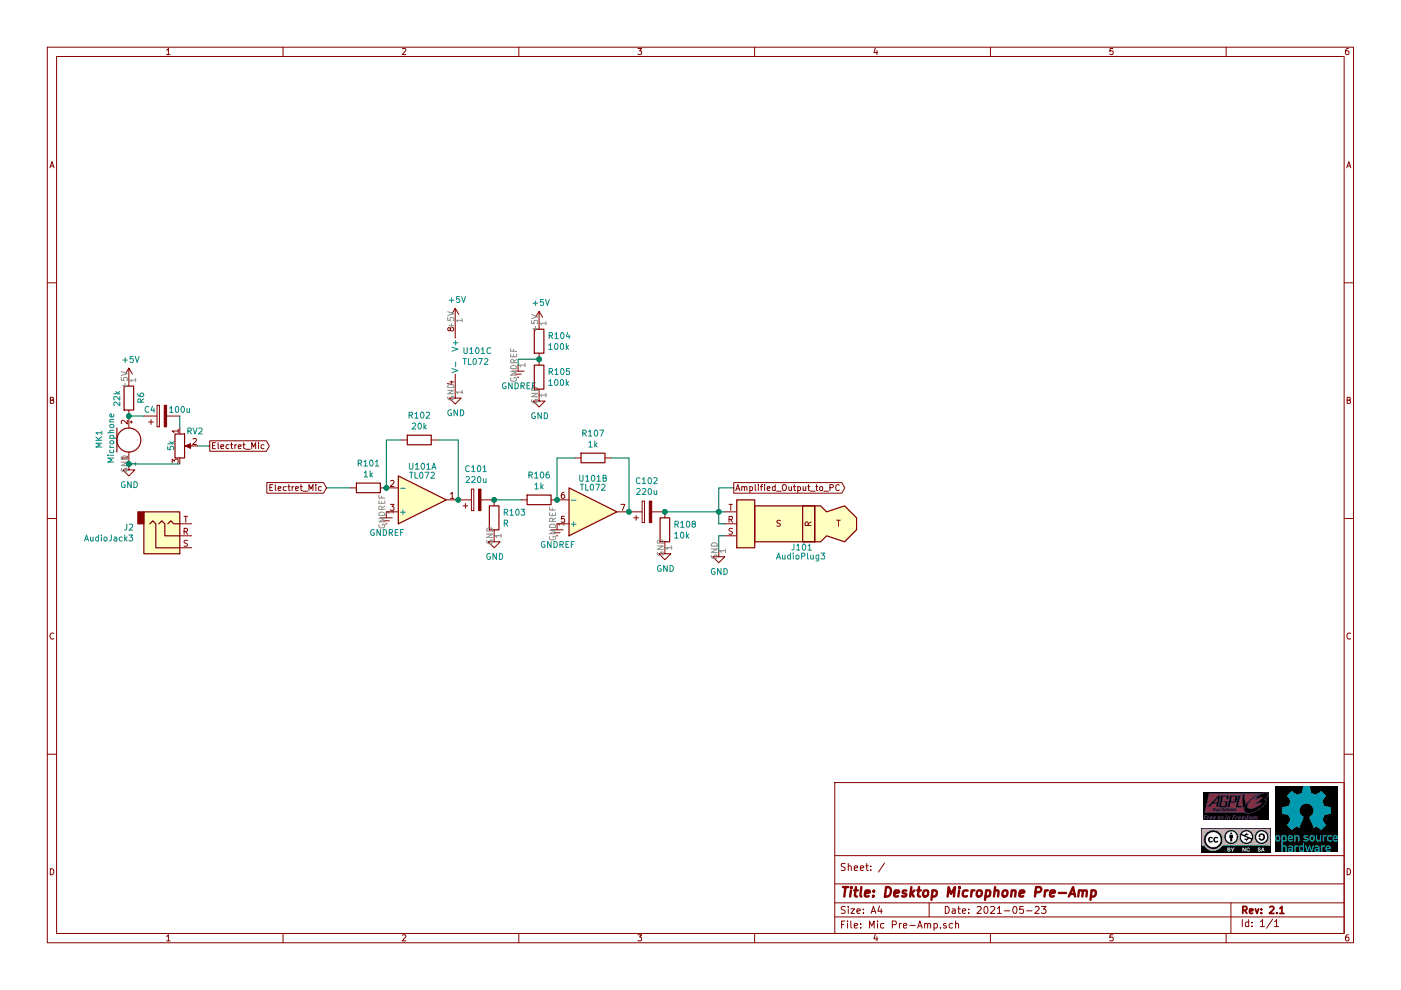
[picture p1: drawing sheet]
EESchema Schematic File Version 4
EELAYER 30 0
EELAYER END
$Descr A4 11693 8268
encoding utf-8
Sheet 1 1
Title "Desktop Microphone Pre-Amp"
Date "2021-05-23"
Rev "2.1"
Comp ""
Comment1 ""
Comment2 ""
Comment3 ""
Comment4 ""
$EndDescr
$Comp
L Connector:AudioJack3 J2
U 1 1
P 1400 4475
F 0 "J2" H 1121 4408 50  0000 R CNN
F 1 "AudioJack3" H 1121 4499 50  0000 R CNN
F 2 "" H 1400 4475 50  0001 C CNN
F 3 "~" H 1400 4475 50  0001 C CNN
	1    1400 4475
	1    0    0    1   
$EndComp
Wire Wire Line
	1650 3725 1750 3725
Text GLabel 1750 3725 2    50   Output ~ 0
Electret_Mic
Connection ~ 1075 3875
$Comp
L power:GND #PWR08
U 1 1
P 1075 3875
F 0 "#PWR08" H 1075 3625 50  0001 C CNN
F 1 "GND" H 1080 3702 50  0000 C CNN
F 2 "" H 1075 3875 50  0001 C CNN
F 3 "" H 1075 3875 50  0001 C CNN
	1    1075 3875
	1    0    0    -1  
$EndComp
$Comp
L power:+5V #PWR07
U 1 1
P 1075 3175
F 0 "#PWR07" H 1075 3025 50  0001 C CNN
F 1 "+5V" H 1090 3348 50  0000 C CNN
F 2 "" H 1075 3175 50  0001 C CNN
F 3 "" H 1075 3175 50  0001 C CNN
	1    1075 3175
	1    0    0    -1  
$EndComp
Connection ~ 1075 3475
Wire Wire Line
	1075 3475 1200 3475
Wire Wire Line
	1500 3575 1500 3475
Wire Wire Line
	1500 3875 1075 3875
$Comp
L Device:R_POT RV2
U 1 1
P 1500 3725
F 0 "RV2" H 1700 3850 50  0000 R CNN
F 1 "5k" V 1425 3775 50  0000 R CNN
F 2 "" H 1500 3725 50  0001 C CNN
F 3 "~" H 1500 3725 50  0001 C CNN
	1    1500 3725
	1    0    0    -1  
$EndComp
$Comp
L Device:Microphone MK1
U 1 1
P 1075 3675
F 0 "MK1" V 825 3600 50  0000 L CNN
F 1 "Microphone" V 925 3475 50  0000 L CNN
F 2 "" V 1075 3775 50  0001 C CNN
F 3 "~" V 1075 3775 50  0001 C CNN
	1    1075 3675
	1    0    0    -1  
$EndComp
$Comp
L Device:R R6
U 1 1
P 1075 3325
F 0 "R6" V 1175 3275 50  0000 L CNN
F 1 "22k" V 975 3250 50  0000 L CNN
F 2 "" V 1005 3325 50  0001 C CNN
F 3 "~" H 1075 3325 50  0001 C CNN
	1    1075 3325
	1    0    0    -1  
$EndComp
$Comp
L Device:CP C4
U 1 1
P 1350 3475
F 0 "C4" V 1400 3575 50  0000 C CNN
F 1 "100u" V 1400 3325 50  0000 C CNN
F 2 "" H 1388 3325 50  0001 C CNN
F 3 "~" H 1350 3475 50  0001 C CNN
	1    1350 3475
	0    -1   -1   0   
$EndComp
$Comp
L power:+5V #PWR0106
U 1 1
P 4500 2700
AR Path="/60B736B3" Ref="#PWR0106"  Part="1" 
AR Path="/60B215B5/60B736B3" Ref="#PWR?"  Part="1" 
F 0 "#PWR0106" H 4500 2550 50  0001 C CNN
F 1 "+5V" H 4515 2873 50  0000 C CNN
F 2 "" H 4500 2700 50  0001 C CNN
F 3 "" H 4500 2700 50  0001 C CNN
	1    4500 2700
	1    0    0    -1  
$EndComp
$Comp
L power:+5V #PWR0102
U 1 1
P 3800 2675
AR Path="/60B736B9" Ref="#PWR0102"  Part="1" 
AR Path="/60B215B5/60B736B9" Ref="#PWR?"  Part="1" 
F 0 "#PWR0102" H 3800 2525 50  0001 C CNN
F 1 "+5V" H 3815 2848 50  0000 C CNN
F 2 "" H 3800 2675 50  0001 C CNN
F 3 "" H 3800 2675 50  0001 C CNN
	1    3800 2675
	1    0    0    -1  
$EndComp
Wire Wire Line
	2925 4075 2725 4075
$Comp
L power:GND #PWR0110
U 1 1
P 6000 4600
AR Path="/60B736C0" Ref="#PWR0110"  Part="1" 
AR Path="/60B215B5/60B736C0" Ref="#PWR?"  Part="1" 
F 0 "#PWR0110" H 6000 4350 50  0001 C CNN
F 1 "GND" H 6005 4427 50  0000 C CNN
F 2 "" H 6000 4600 50  0001 C CNN
F 3 "" H 6000 4600 50  0001 C CNN
	1    6000 4600
	1    0    0    -1  
$EndComp
Wire Wire Line
	5550 4275 6000 4275
Wire Wire Line
	6000 4075 6125 4075
Wire Wire Line
	6000 4275 6000 4075
Wire Wire Line
	6000 4475 6050 4475
Wire Wire Line
	6000 4600 6000 4475
Wire Wire Line
	6000 4275 6050 4275
Connection ~ 6000 4275
Wire Wire Line
	6000 4375 6000 4275
Wire Wire Line
	6050 4375 6000 4375
$Comp
L Connector:AudioPlug3 J101
U 1 1
P 6650 4375
AR Path="/60B736CF" Ref="J101"  Part="1" 
AR Path="/60B215B5/60B736CF" Ref="J?"  Part="1" 
F 0 "J101" H 6700 4575 50  0000 R CNN
F 1 "AudioPlug3" H 6825 4650 50  0000 R CNN
F 2 "" H 6750 4325 50  0001 C CNN
F 3 "~" H 6750 4325 50  0001 C CNN
	1    6650 4375
	-1   0    0    1   
$EndComp
Text GLabel 6125 4075 2    50   Output ~ 0
Amplified_Output_to_PC
Text GLabel 2725 4075 0    50   Input ~ 0
Electret_Mic
$Comp
L power:GNDREF #PWR0108
U 1 1
P 4650 4375
AR Path="/60B736D7" Ref="#PWR0108"  Part="1" 
AR Path="/60B215B5/60B736D7" Ref="#PWR?"  Part="1" 
F 0 "#PWR0108" H 4650 4125 50  0001 C CNN
F 1 "GNDREF" H 4655 4202 50  0000 C CNN
F 2 "" H 4650 4375 50  0001 C CNN
F 3 "" H 4650 4375 50  0001 C CNN
	1    4650 4375
	1    0    0    -1  
$EndComp
$Comp
L power:GNDREF #PWR0101
U 1 1
P 3225 4275
AR Path="/60B736DD" Ref="#PWR0101"  Part="1" 
AR Path="/60B215B5/60B736DD" Ref="#PWR?"  Part="1" 
F 0 "#PWR0101" H 3225 4025 50  0001 C CNN
F 1 "GNDREF" H 3230 4102 50  0000 C CNN
F 2 "" H 3225 4275 50  0001 C CNN
F 3 "" H 3225 4275 50  0001 C CNN
	1    3225 4275
	1    0    0    -1  
$EndComp
$Comp
L Amplifier_Operational:TL072 U101
U 3 1
P 3900 2975
AR Path="/60B736E3" Ref="U101"  Part="3" 
AR Path="/60B215B5/60B736E3" Ref="U?"  Part="3" 
F 0 "U101" H 3858 3021 50  0000 L CNN
F 1 "TL072" H 3858 2930 50  0000 L CNN
F 2 "Package_DIP:DIP-8_W7.62mm" H 3900 2975 50  0001 C CNN
F 3 "http://www.ti.com/lit/ds/symlink/tl071.pdf" H 3900 2975 50  0001 C CNN
	3    3900 2975
	1    0    0    -1  
$EndComp
$Comp
L Device:R R101
U 1 1
P 3075 4075
AR Path="/60B736E9" Ref="R101"  Part="1" 
AR Path="/60B215B5/60B736E9" Ref="R?"  Part="1" 
F 0 "R101" V 2868 4075 50  0000 C CNN
F 1 "1k" V 2959 4075 50  0000 C CNN
F 2 "Resistor_THT:R_Axial_DIN0207_L6.3mm_D2.5mm_P7.62mm_Horizontal" V 3005 4075 50  0001 C CNN
F 3 "~" H 3075 4075 50  0001 C CNN
	1    3075 4075
	0    1    1    0   
$EndComp
$Comp
L power:GND #PWR0103
U 1 1
P 3800 3275
AR Path="/60B736EF" Ref="#PWR0103"  Part="1" 
AR Path="/60B215B5/60B736EF" Ref="#PWR?"  Part="1" 
F 0 "#PWR0103" H 3800 3025 50  0001 C CNN
F 1 "GND" H 3805 3102 50  0000 C CNN
F 2 "" H 3800 3275 50  0001 C CNN
F 3 "" H 3800 3275 50  0001 C CNN
	1    3800 3275
	1    0    0    -1  
$EndComp
Connection ~ 3225 4075
$Comp
L power:GND #PWR0107
U 1 1
P 4500 3300
AR Path="/60B736F6" Ref="#PWR0107"  Part="1" 
AR Path="/60B215B5/60B736F6" Ref="#PWR?"  Part="1" 
F 0 "#PWR0107" H 4500 3050 50  0001 C CNN
F 1 "GND" H 4505 3127 50  0000 C CNN
F 2 "" H 4500 3300 50  0001 C CNN
F 3 "" H 4500 3300 50  0001 C CNN
	1    4500 3300
	1    0    0    -1  
$EndComp
Connection ~ 4500 3000
Wire Wire Line
	4325 3000 4500 3000
Wire Wire Line
	4325 3050 4325 3000
$Comp
L power:GNDREF #PWR0105
U 1 1
P 4325 3050
AR Path="/60B736FF" Ref="#PWR0105"  Part="1" 
AR Path="/60B215B5/60B736FF" Ref="#PWR?"  Part="1" 
F 0 "#PWR0105" H 4325 2800 50  0001 C CNN
F 1 "GNDREF" H 4330 2877 50  0000 C CNN
F 2 "" H 4325 3050 50  0001 C CNN
F 3 "" H 4325 3050 50  0001 C CNN
	1    4325 3050
	1    0    0    -1  
$EndComp
Wire Wire Line
	4350 4175 4125 4175
$Comp
L Amplifier_Operational:TL072 U101
U 2 1
P 4950 4275
AR Path="/60B73706" Ref="U101"  Part="2" 
AR Path="/60B215B5/60B73706" Ref="U?"  Part="2" 
F 0 "U101" H 4950 4000 50  0000 C CNN
F 1 "TL072" H 4950 4075 50  0000 C CNN
F 2 "Package_DIP:DIP-8_W7.62mm" H 4950 4275 50  0001 C CNN
F 3 "http://www.ti.com/lit/ds/symlink/tl071.pdf" H 4950 4275 50  0001 C CNN
	2    4950 4275
	1    0    0    1   
$EndComp
$Comp
L Device:R R108
U 1 1
P 5550 4425
AR Path="/60B7370C" Ref="R108"  Part="1" 
AR Path="/60B215B5/60B7370C" Ref="R?"  Part="1" 
F 0 "R108" H 5620 4471 50  0000 L CNN
F 1 "10k" H 5620 4380 50  0000 L CNN
F 2 "Resistor_THT:R_Axial_DIN0207_L6.3mm_D2.5mm_P7.62mm_Horizontal" V 5480 4425 50  0001 C CNN
F 3 "~" H 5550 4425 50  0001 C CNN
	1    5550 4425
	1    0    0    -1  
$EndComp
$Comp
L Device:R R106
U 1 1
P 4500 4175
AR Path="/60B73712" Ref="R106"  Part="1" 
AR Path="/60B215B5/60B73712" Ref="R?"  Part="1" 
F 0 "R106" V 4293 4175 50  0000 C CNN
F 1 "1k" V 4384 4175 50  0000 C CNN
F 2 "Resistor_THT:R_Axial_DIN0207_L6.3mm_D2.5mm_P7.62mm_Horizontal" V 4430 4175 50  0001 C CNN
F 3 "~" H 4500 4175 50  0001 C CNN
	1    4500 4175
	0    1    1    0   
$EndComp
Wire Wire Line
	5250 3825 5250 4275
Connection ~ 4650 4175
Wire Wire Line
	5100 3825 5250 3825
Wire Wire Line
	4650 3825 4650 4175
Wire Wire Line
	4800 3825 4650 3825
Wire Wire Line
	3825 3675 3825 4175
Wire Wire Line
	3650 3675 3825 3675
Wire Wire Line
	3225 3675 3225 4075
Wire Wire Line
	3350 3675 3225 3675
$Comp
L Device:R R107
U 1 1
P 4950 3825
AR Path="/60B73721" Ref="R107"  Part="1" 
AR Path="/60B215B5/60B73721" Ref="R?"  Part="1" 
F 0 "R107" V 4743 3825 50  0000 C CNN
F 1 "1k" V 4834 3825 50  0000 C CNN
F 2 "Resistor_THT:R_Axial_DIN0207_L6.3mm_D2.5mm_P7.62mm_Horizontal" V 4880 3825 50  0001 C CNN
F 3 "~" H 4950 3825 50  0001 C CNN
	1    4950 3825
	0    1    1    0   
$EndComp
$Comp
L Device:R R102
U 1 1
P 3500 3675
AR Path="/60B73727" Ref="R102"  Part="1" 
AR Path="/60B215B5/60B73727" Ref="R?"  Part="1" 
F 0 "R102" V 3293 3675 50  0000 C CNN
F 1 "20k" V 3384 3675 50  0000 C CNN
F 2 "Resistor_THT:R_Axial_DIN0207_L6.3mm_D2.5mm_P7.62mm_Horizontal" V 3430 3675 50  0001 C CNN
F 3 "~" H 3500 3675 50  0001 C CNN
	1    3500 3675
	0    1    1    0   
$EndComp
$Comp
L Device:R R103
U 1 1
P 4125 4325
AR Path="/60B7372D" Ref="R103"  Part="1" 
AR Path="/60B215B5/60B7372D" Ref="R?"  Part="1" 
F 0 "R103" H 4195 4371 50  0000 L CNN
F 1 "R" H 4195 4280 50  0000 L CNN
F 2 "Resistor_THT:R_Axial_DIN0207_L6.3mm_D2.5mm_P7.62mm_Horizontal" V 4055 4325 50  0001 C CNN
F 3 "~" H 4125 4325 50  0001 C CNN
	1    4125 4325
	1    0    0    -1  
$EndComp
$Comp
L Device:R R105
U 1 1
P 4500 3150
AR Path="/60B73733" Ref="R105"  Part="1" 
AR Path="/60B215B5/60B73733" Ref="R?"  Part="1" 
F 0 "R105" H 4570 3196 50  0000 L CNN
F 1 "100k" H 4570 3105 50  0000 L CNN
F 2 "Resistor_THT:R_Axial_DIN0207_L6.3mm_D2.5mm_P7.62mm_Horizontal" V 4430 3150 50  0001 C CNN
F 3 "~" H 4500 3150 50  0001 C CNN
	1    4500 3150
	1    0    0    -1  
$EndComp
$Comp
L Device:R R104
U 1 1
P 4500 2850
AR Path="/60B73739" Ref="R104"  Part="1" 
AR Path="/60B215B5/60B73739" Ref="R?"  Part="1" 
F 0 "R104" H 4570 2896 50  0000 L CNN
F 1 "100k" H 4570 2805 50  0000 L CNN
F 2 "Resistor_THT:R_Axial_DIN0207_L6.3mm_D2.5mm_P7.62mm_Horizontal" V 4430 2850 50  0001 C CNN
F 3 "~" H 4500 2850 50  0001 C CNN
	1    4500 2850
	1    0    0    -1  
$EndComp
$Comp
L Amplifier_Operational:TL072 U101
U 1 1
P 3525 4175
AR Path="/60B7373F" Ref="U101"  Part="1" 
AR Path="/60B215B5/60B7373F" Ref="U?"  Part="1" 
F 0 "U101" H 3525 3900 50  0000 C CNN
F 1 "TL072" H 3525 3975 50  0000 C CNN
F 2 "Package_DIP:DIP-8_W7.62mm" H 3525 4175 50  0001 C CNN
F 3 "http://www.ti.com/lit/ds/symlink/tl071.pdf" H 3525 4175 50  0001 C CNN
	1    3525 4175
	1    0    0    1   
$EndComp
$Comp
L power:GND #PWR0109
U 1 1
P 5550 4575
AR Path="/60B73745" Ref="#PWR0109"  Part="1" 
AR Path="/60B215B5/60B73745" Ref="#PWR?"  Part="1" 
F 0 "#PWR0109" H 5550 4325 50  0001 C CNN
F 1 "GND" H 5555 4402 50  0000 C CNN
F 2 "" H 5550 4575 50  0001 C CNN
F 3 "" H 5550 4575 50  0001 C CNN
	1    5550 4575
	1    0    0    -1  
$EndComp
$Comp
L power:GND #PWR0104
U 1 1
P 4125 4475
AR Path="/60B7374B" Ref="#PWR0104"  Part="1" 
AR Path="/60B215B5/60B7374B" Ref="#PWR?"  Part="1" 
F 0 "#PWR0104" H 4125 4225 50  0001 C CNN
F 1 "GND" H 4130 4302 50  0000 C CNN
F 2 "" H 4125 4475 50  0001 C CNN
F 3 "" H 4125 4475 50  0001 C CNN
	1    4125 4475
	1    0    0    -1  
$EndComp
Connection ~ 3825 4175
Connection ~ 4125 4175
$Comp
L Device:CP C101
U 1 1
P 3975 4175
AR Path="/60B73753" Ref="C101"  Part="1" 
AR Path="/60B215B5/60B73753" Ref="C?"  Part="1" 
F 0 "C101" V 4230 4175 50  0000 C CNN
F 1 "220u" V 4139 4175 50  0000 C CNN
F 2 "Capacitor_THT:CP_Radial_D10.0mm_P2.50mm" H 4013 4025 50  0001 C CNN
F 3 "~" H 3975 4175 50  0001 C CNN
	1    3975 4175
	0    -1   -1   0   
$EndComp
Connection ~ 5250 4275
Connection ~ 5550 4275
$Comp
L Device:CP C102
U 1 1
P 5400 4275
AR Path="/60B7375B" Ref="C102"  Part="1" 
AR Path="/60B215B5/60B7375B" Ref="C?"  Part="1" 
F 0 "C102" V 5655 4275 50  0000 C CNN
F 1 "220u" V 5564 4275 50  0000 C CNN
F 2 "Capacitor_THT:CP_Radial_D10.0mm_P2.50mm_P5.00mm" H 5438 4125 50  0001 C CNN
F 3 "~" H 5400 4275 50  0001 C CNN
	1    5400 4275
	0    -1   -1   0   
$EndComp
$EndSCHEMATC
